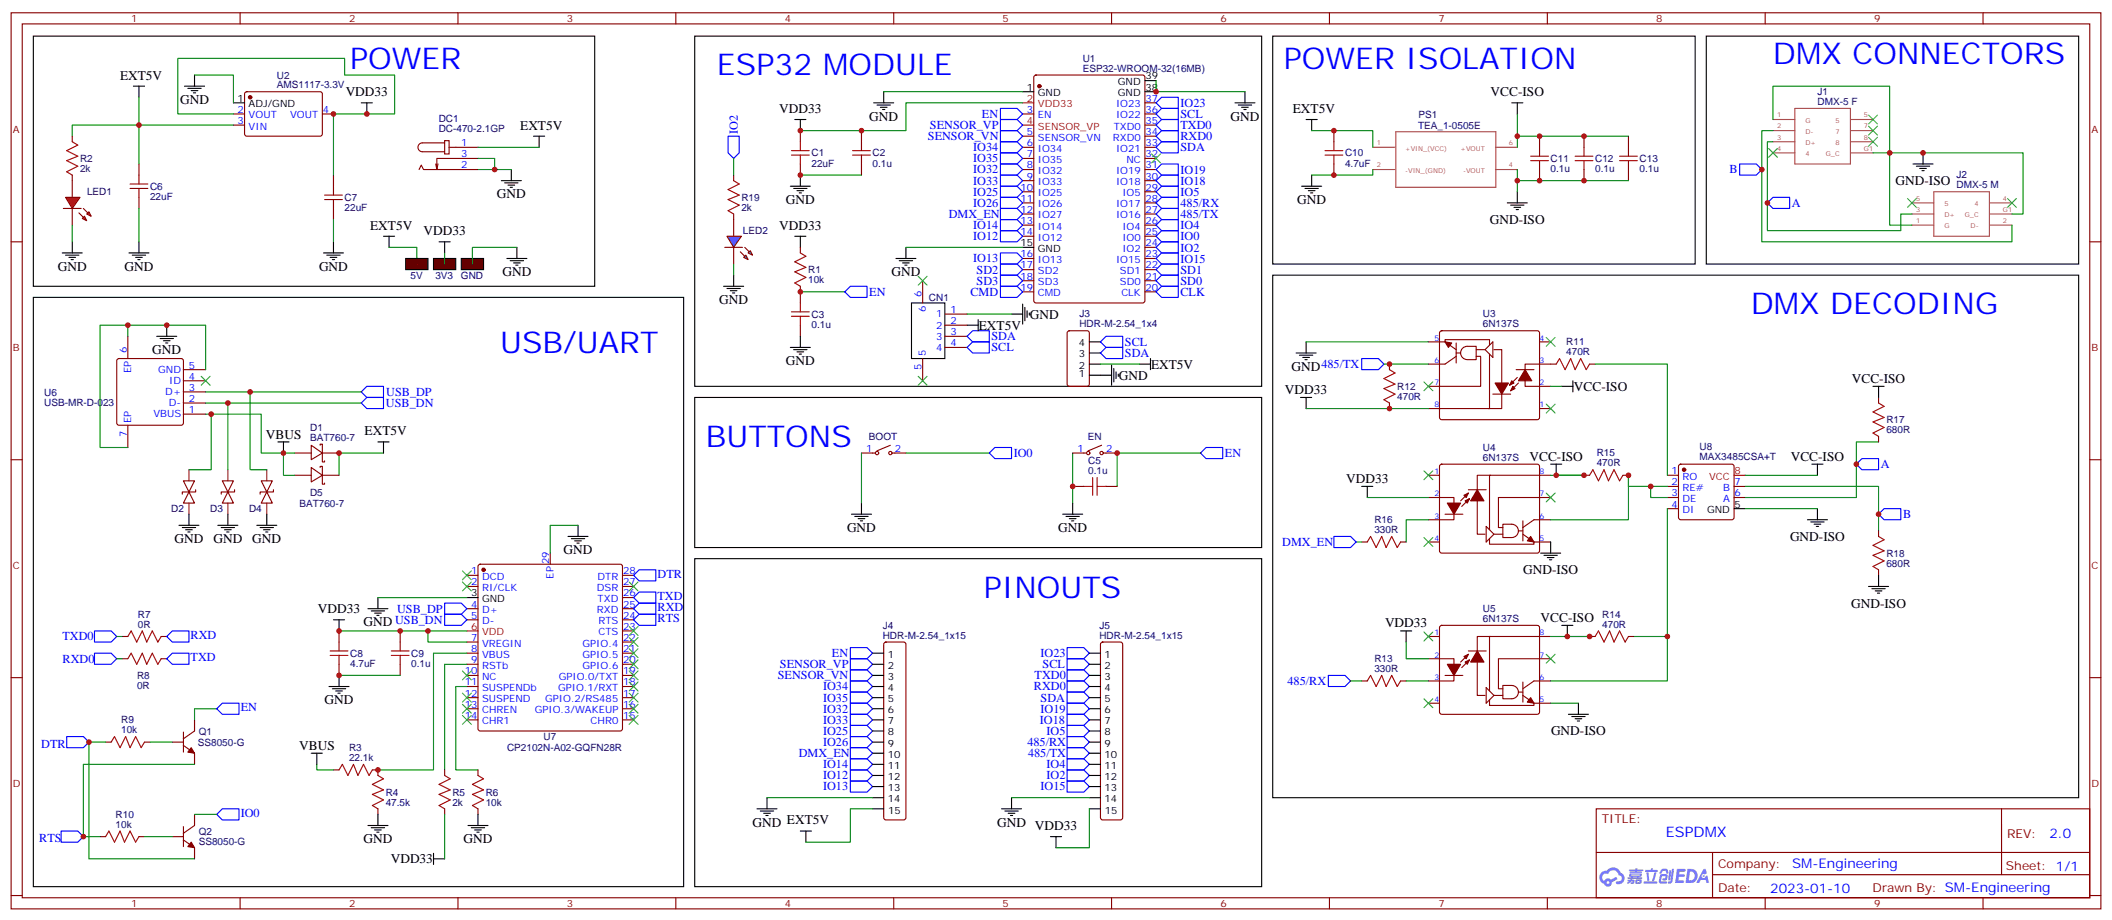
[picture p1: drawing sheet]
# Altium schematic sheet SCH_ESPDMX V2.schdoc
size 487 x 214 mm

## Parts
3V3  SOLDERINGPADSONE  [SOLDERINGPAD_1]  (value not drawn)
5V  SOLDERINGPADSONE  [SOLDERINGPAD_1]  (value not drawn)
BOOT  TS-1088R-02026  [SW-SMD_L3.9-W3.0-P4.45]  (value not drawn)
C1  22uF  [C0805]
C2  0.1u  [C0805]
C3  0.1u  [C0805]
C5  0.1u  [C0805]
C6  22uF  [C0805]
C7  22uF  [C0805]
C8  4.7uF  [C0805]
C9  0.1u  [C0805]
C10  4.7uF  [C0805]
C11  0.1u  [C0805]
C12  0.1u  [C0805]
C13  0.1u  [C0805]
CN1  BM04B-GHS-TBT(LF)(SN)  [CONN-SMD_4P-P1.25_BM04B-GHS-TBT-LF-SN]  (value not drawn)
D1  BAT760-7  [SOD-323_L1.8-W1.3-LS2.5-RD]
D2  LESD5D5.0CT1G  [SOD-523_L1.2-W0.8-LS1.6-BI]  (value not drawn)
D3  LESD5D5.0CT1G  [SOD-523_L1.2-W0.8-LS1.6-BI]  (value not drawn)
D4  LESD5D5.0CT1G  [SOD-523_L1.2-W0.8-LS1.6-BI]  (value not drawn)
D5  BAT760-7  [SOD-323_L1.8-W1.3-LS2.5-RD]
DC1  DC-470-2.1GP  [DC-IN-TH_DC-470-2.1GP]
EN  TS-1088R-02026  [SW-SMD_L3.9-W3.0-P4.45]  (value not drawn)
GND  SOLDERINGPADSONE  [SOLDERINGPAD_1]  (value not drawn)
J1  DMX-5 F  [AC5FAHAUB]
J2  DMX-5 M  [AC5MAHAUB]
J3  HDR-M-2.54_1x4  [HDR-M-2.54_1X4]
J4  HDR-M-2.54_1x15  [HDR-M-2.54_1X15]
J5  HDR-M-2.54_1x15  [HDR-M-2.54_1X15]
LED1  LED-0805_R  [LED0805_RED]  (value not drawn)
LED2  LED-0805_B  [LED0805_BLUE]  (value not drawn)
PS1  TEA_1-0505E  [TEA10505E]
Q1  SS8050-G  [SOT-23-3_L2.9-W1.6-P1.90-LS2.8-BR]
Q2  SS8050-G  [SOT-23-3_L2.9-W1.6-P1.90-LS2.8-BR]
R1  10k  [R0805]
R2  2k  [R0805]
R3  22.1k  [R0805]
R4  47.5k  [R0805]
R5  2k  [R0805]
R6  10k  [R0805]
R7  0R  [R0805]
R8  0R  [R0805]
R9  10k  [R0805]
R10  10k  [R0805]
R11  470R  [R0805]
R12  470R  [R0805]
R13  330R  [R0805]
R14  470R  [R0805]
R15  470R  [R0805]
R16  330R  [R0805]
R17  680R  [R0805]
R18  680R  [R0805]
R19  2k  [R0805]
U1  ESP32-WROOM-32(16MB)  [WIFIM-SMD_39P-L25.5-W18.0-P1.27]
U2  AMS1117-3.3V  [SOT-223-4_L6.5-W3.5-P2.30-LS7.0-BR]
U3  6N137S  [SOP-8_L9.8-W6.6-P2.54-LS10.3-BL]
U4  6N137S  [SOP-8_L9.8-W6.6-P2.54-LS10.3-BL]
U5  6N137S  [SOP-8_L9.8-W6.6-P2.54-LS10.3-BL]
U6  USB-MR-D-023  [MICRO-USB-SMD_USB-MR-D-023]
U7  CP2102N-A02-GQFN28R  [QFN-28_L5.0-W5.0-P0.50-TL-EP3.3]
U8  MAX3485CSA+T  [SO-8_L4.9-W3.9-P1.27-LS6.0-BL]

## Blocks framed on the sheet
POWER: 3V3 5V C6 C7 DC1 GND LED1 R2 U2
ESP32 MODULE: C1-C3 CN1 J3 LED2 R1 R19 U1
POWER ISOLATION: C10-C13 PS1
DMX CONNECTORS: J1 J2
DMX DECODING: R11-R18 U3-U5 U8
USB/UART: C8 C9 D1-D5 Q1 Q2 R3-R10 U6 U7
BUTTONS: BOOT C5 EN
PINOUTS: J4 J5

## Ports
485/RX (in), 485/TX (in), A (in), B (in), CLK (in), CMD (in), DMX_EN (in), DTR (in), EN (in), IO0 (in), IO2 (in), IO4 (in), IO5 (in), IO12 (in), IO13 (in), IO14 (in), IO15 (in), IO18 (in), IO19 (in), IO23 (in), IO25 (in), IO26 (in), IO32 (in), IO33 (in), IO34 (in), IO35 (in), RTS (in), RXD0 (in), RXD (in), SCL (in), SD0 (in), SD1 (in), SD2 (in), SD3 (in), SDA (in), SENSOR_VN (in), SENSOR_VP (in), TXD0 (in), TXD (in), USB_DN (in), USB_DP (in)

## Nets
EXT5V: 5V.1 C6.2 C10.2 CN1.2 D1.1 D5.1 DC1.1 J3.2 J4.15 PS1.1(+VIN_(VCC)) R2.2 U2.3(VIN)
GND: BOOT.1 C1.1 C2.1 C3.1 C5.2 C6.1 C7.1 C8.1 C9.1 C10.1 CN1.1 D2.2 D3.2 D4.2 DC1.2 DC1.3 EN.1 GND.1 J3.1 J4.14 J5.14 LED1.2 LED2.2 PS1.2(-VIN_(GND)) R4.1 R6.1 U1.1(GND) U1.15(GND) U1.38(GND) U1.39(GND) U2.1(ADJ/GND) U3.5 U6.5(GND) U6.6(EP) U6.7(EP) U7.3(GND) U7.29(EP)
GND-ISO: C11.1 C12.1 C13.1 J1.1(G) J1.G1(G_C) J2.1(G) J2.G1(G_C) PS1.4(-VOUT) R18.2 U4.5 U5.5 U8.5(GND)
VBUS: D1.2 D2.1 D5.2 R3.1 U6.1(VBUS)
VCC-ISO: C11.2 C12.2 C13.2 PS1.6(+VOUT) R14.2 R15.2 R17.1 U3.2 U4.8 U5.8 U8.8(VCC)
VDD33: 3V3.1 C1.2 C2.2 C7.2 C8.2 C9.2 J5.15 R1.2 R5.1 R12.1 U1.2(VDD33) U2.2(VOUT) U2.4(VOUT) U3.8 U4.2 U5.2 U7.6(VDD) U7.7(VREGIN)
485/RX: J5.9 R13.2 U1.28(IO17) ; port 485/RX
485/TX: J5.10 R12.2 U1.27(IO16) U3.6 ; port 485/TX
A: J1.3(D+) J2.3(D+) R17.2 U8.6(A) ; port A
B: J1.2(D-) J2.2(D-) R18.1 U8.7(B) ; port B
CLK: U1.20(CLK) ; port CLK
CMD: U1.19(CMD) ; port CMD
DMX_EN: J4.10 R16.2 U1.12(IO27) ; port DMX_EN
DTR: Q2.2(E) R9.1 U7.28(DTR) ; port DTR
EN: C3.2 C5.1 EN.2 J4.1 Q1.3(C) R1.1 U1.3(EN) ; port EN
IO0: BOOT.2 Q2.3(C) U1.25(IO0) ; port IO0
IO2: J5.12 R19.2 U1.24(IO2) ; port IO2
IO4: J5.11 U1.26(IO4) ; port IO4
IO5: J5.8 U1.29(IO5) ; port IO5
IO12: J4.12 U1.14(IO12) ; port IO12
IO13: J4.13 U1.16(IO13) ; port IO13
IO14: J4.11 U1.13(IO14) ; port IO14
IO15: J5.13 U1.23(IO15) ; port IO15
IO18: J5.7 U1.30(IO18) ; port IO18
IO19: J5.6 U1.31(IO19) ; port IO19
IO23: J5.1 U1.37(IO23) ; port IO23
IO25: J4.8 U1.10(IO25) ; port IO25
IO26: J4.9 U1.11(IO26) ; port IO26
IO32: J4.6 U1.8(IO32) ; port IO32
IO33: J4.7 U1.9(IO33) ; port IO33
IO34: J4.4 U1.6(IO34) ; port IO34
IO35: J4.5 U1.7(IO35) ; port IO35
RTS: Q1.2(E) R10.1 U7.24(RTS) ; port RTS
RXD: R7.1 U7.25(RXD) ; port RXD
RXD0: J5.4 R8.2 U1.34(RXD0) ; port RXD0
SCL: CN1.4 J3.4 J5.2 U1.36(IO22) ; port SCL
SD0: U1.21(SD0) ; port SD0
SD1: U1.22(SD1) ; port SD1
SD2: U1.17(SD2) ; port SD2
SD3: U1.18(SD3) ; port SD3
SDA: CN1.3 J3.3 J5.5 U1.33(IO21) ; port SDA
SENSOR_VN: J4.3 U1.5(SENSOR_VN) ; port SENSOR_VN
SENSOR_VP: J4.2 U1.4(SENSOR_VP) ; port SENSOR_VP
TXD: R8.1 U7.26(TXD) ; port TXD
TXD0: J5.3 R7.2 U1.35(TXD0) ; port TXD0
USB_DN: D3.1 U6.2(D-) U7.5(D-) ; port USB_DN
USB_DP: D4.1 U6.3(D+) U7.4(D+) ; port USB_DP
NetLED1_1: LED1.1 R2.1
NetLED2_1: LED2.1 R19.1
NetQ1_1: Q1.1(B) R9.2
NetQ2_1: Q2.1(B) R10.2
NetR3_2: R3.2 R4.2 U7.8(VBUS)
NetR5_2: R5.2 U7.9(RSTb)
NetR6_2: R6.2 U7.11(SUSPENDb)
NetR11_1: R11.1 U3.3
NetR11_2: R11.2 U8.1(RO)
NetR13_1: R13.1 U5.3
NetR14_1: R14.1 U5.6 U8.4(DI)
NetR15_1: R15.1 U4.6 U8.2(RE#) U8.3(DE)
NetR16_1: R16.1 U4.3

Not connected (* = marked no-connect by the designer): CN1 5* 6*; J1 4* 5* 7* 8*; J2 4* 5*; U1 32(NC)*; U3 1* 4* 7*; U4 1* 4* 7*; U5 1* 4* 7*; U6 4(ID)*; U7 1(DCD)* 2(RI/CLK)* 10(NC)* 12(SUSPEND)* 13(CHREN)* 14(CHR1)* 15(CHR0)* 16(GPIO.3/WAKEUP)* 17(GPIO.2/RS485)* 18(GPIO.1/RXT)* 19(GPIO.0/TXT)* 20(GPIO.6)* 21(GPIO.5)* 22(GPIO.4)* 23(CTS)* 27(DSR)*
